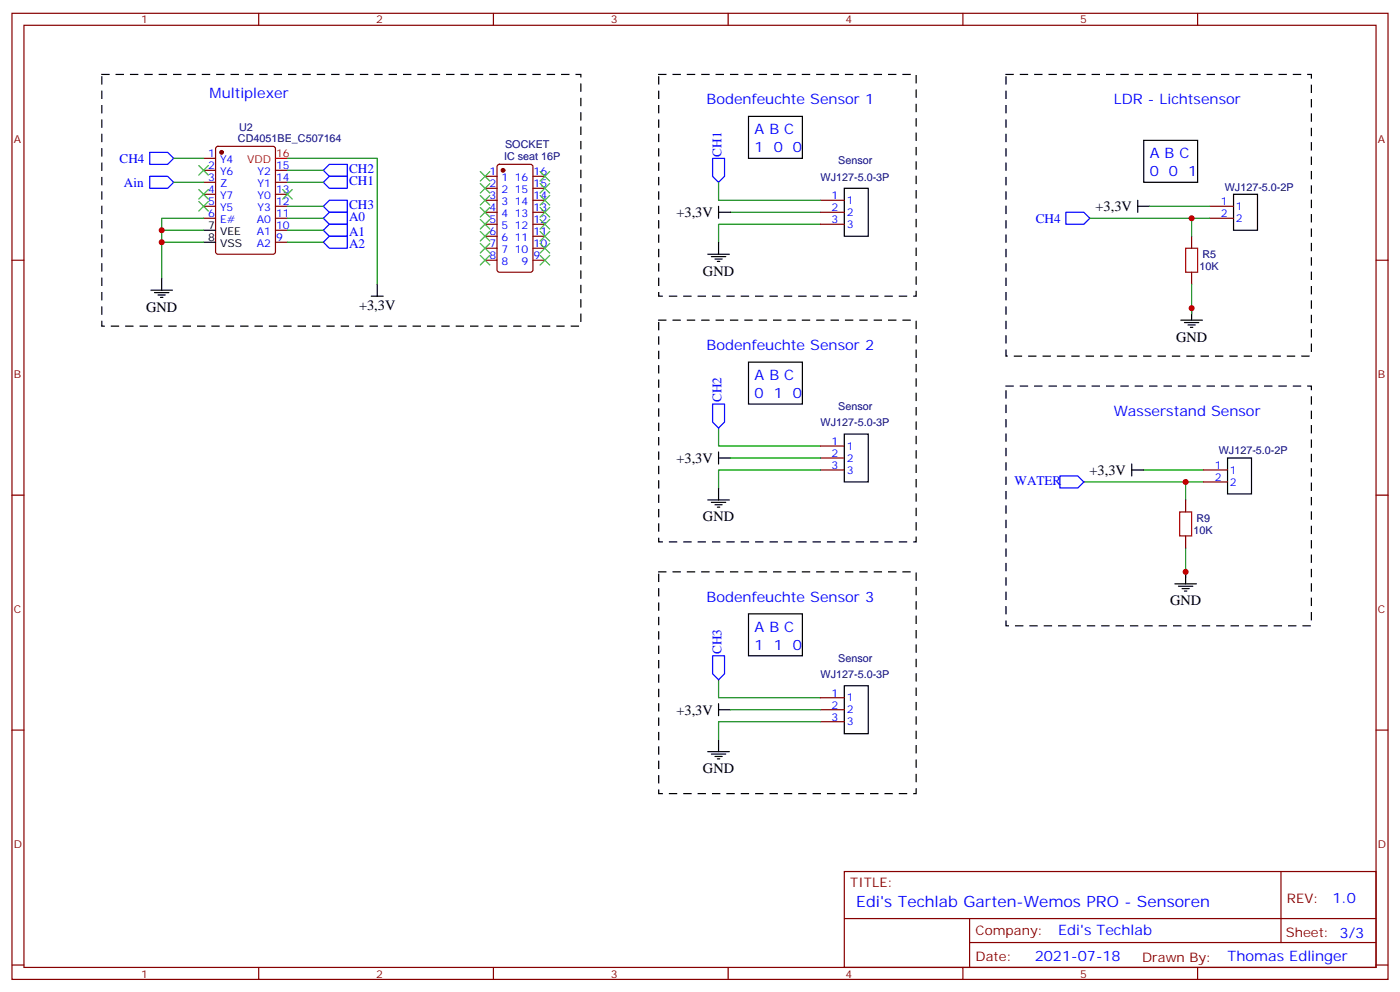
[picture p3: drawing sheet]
<svg xmlns="http://www.w3.org/2000/svg" width="412mm" height="292mm" viewBox="0 0 412 292" stroke-linecap="round" stroke-linejoin="round" font-family="sans-serif">
<g fill="none" stroke="#870000" stroke-width=".35">
<path d="M3.5 3.9h405.4v284.4h-405.4zM7.1 7.4h398.2v277.3h-398.2zM76.2 3.9v3.5M145.3 3.9v3.5M214.5 3.9v3.5M283.6 3.9v3.5M352.8 3.9v3.5M60 46.6h3.5M60 50.1h3.5M60 53.7h3.5M60 57.2h3.5M63.7 43.3l.5-.2h16.2l.7 .4v30.6l-.4 .7h-16.5l-.6-.4-.1-30.6z"/>
<path d="M81.1 50.1h3.6M81.1 53.7h3.6M81.1 57.2h3.6M142.9 58.9h3.5M142.9 51.9h3.5M142.9 55.4h3.5M146.6 48.6l.5-.2h9.2l.6 .4 .1 30.6-.5 .7h-9.4l-.6-.4-.1-30.6zM157 58.9h3.5M157 51.9h3.5M157 55.4h3.5M241.7 58.9h7M3.5 76.6h3.6"/>
<path d="M60 60.7h3.5M60 64.2h3.5M81.1 60.7h3.6M81.1 64.2h3.6M81.1 71.3h3.6M81.1 67.8h3.6M142.9 76.6h3.5M142.9 62.5h3.5M142.9 66h3.5M142.9 69.5h3.5M142.9 73.1h3.5M157 76.6h3.5"/>
<path d="M157 62.5h3.5M157 66h3.5M157 69.5h3.5M157 73.1h3.5M241.7 62.5h7M241.7 66h7M351 69.5v3.6M356.3 60.7h7.1M356.3 64.2h7.1M405.3 76.6h3.6M351 80.1v3.5M241.7 131.3h7"/>
<path d="M241.7 134.8h7M241.7 138.3h7M354.5 138.3h7.1M3.5 145.7h3.6M349.2 147.1v3.6M349.2 157.7v3.6M354.5 141.9h7.1M405.3 145.7h3.6M3.5 214.9h3.6M241.7 205.4h7M241.7 208.9h7M241.7 212.4h7"/>
<path d="M405.3 214.9h3.6M248.7 256.5h156.6v28.2h-156.6zM377.3 256.5v20.9M248.7 270.4h156.5M285.6 277.4h119.6M285.6 270.4v14.1M3.5 284h3.6M76.2 284.7v3.6M145.3 284.7v3.6M214.5 284.7v3.6M283.6 284.7v3.6M352.8 284.7v3.6"/>
<path d="M405.3 284h3.6"/>
</g>
<path d="M30 21.9h141.1v74.1h-141.1zM194 21.9h75.9v65.3h-75.9zM296.3 21.9h90v82.9h-90zM194 94.2h75.9v65.3h-75.9zM296.3 113.6h90v70.6h-90zM194 168.3h75.9v65.3h-75.9z" fill="none" stroke="#000" stroke-width=".35" stroke-dasharray="2.1 2.1"/>
<g fill="none" stroke="#008700" stroke-width=".35">
<path d="M51.2 53.7h8.8M51.2 46.6h8.8M84.7 46.6h26.4v37M84.7 53.7h10.5M84.7 50.1h10.5M211.7 53.7v5.2h30M60 71.3h-12.4v10.6M60 67.8h-12.4v3.5M60 64.2h-12.4v3.6M84.7 64.2h10.5M84.7 71.3h10.5M84.7 67.8h10.5"/>
<path d="M84.7 60.7h10.5M215.2 62.5h26.5M241.7 66h-30v5.3M321 64.2h35.3M338.7 60.7h17.6M351 64.2v5.3M351 83.6v8.9M211.7 126v5.3h30M215.2 134.8h26.5M241.7 138.3h-30v5.3M336.9 138.3h17.6M319.3 141.9h35.2"/>
<path d="M349.2 141.9v5.2M349.2 161.3v8.8M211.7 200.1v5.3h30M215.2 208.9h26.5M241.7 212.4h-30v5.3"/>
</g>
<g fill="none" stroke="#000" stroke-width=".35">
<path d="M220.5 34.3h15.9v12.3h-15.9zM248.7 55.4h7.1v14.1h-7.1zM335.1 58.9v3.6M336.9 41.3h15.9v12.4h-15.9zM363.4 57.2h7v10.6h-7zM60 67.8h3.5M60 71.3h3.5M208.5 74.8h6.3M209.5 75.5h4.3M210.6 76.2h2.1M211.3 76.9h.7M211.7 60.7v3.5"/>
<path d="M211.7 71.3v3.5M211.7 62.5h3.5M335.1 60.7h3.6M44.4 85.4h6.4M45.5 86.1h4.2M46.6 86.8h2.1M47.3 87.5h.7M47.6 81.9v3.5M109.4 87.2h3.5M111.1 83.6v3.6M347.8 94.2h6.4M348.9 94.9h4.2"/>
<path d="M350 95.6h2.1M350.7 96.3h.7M351 90.7v3.5M220.5 106.6h15.9v12.3h-15.9zM211.7 133v3.6M211.7 134.8h3.5M248.7 127.7h7.1v14.2h-7.1zM333.4 138.3h3.5M333.4 136.6v3.5M361.6 134.8h7.1v10.6h-7.1zM208.5 147.1h6.3M209.5 147.8h4.3"/>
<path d="M210.6 148.6h2.1M211.3 149.3h.7M211.7 143.6v3.5M346.1 171.8h6.3M347.1 172.5h4.3M348.2 173.2h2.1M348.9 174h.7M349.2 168.3v3.5M220.5 180.7h15.9v12.3h-15.9zM211.7 207.1v3.5M211.7 217.7v3.5M211.7 208.9h3.5"/>
<path d="M248.7 201.8h7.1v14.1h-7.1zM208.5 221.2h6.3M209.5 221.9h4.3M210.6 222.6h2.1M211.3 223.3h.7"/>
</g>
<g fill="#870000" stroke="#870000" stroke-width=".35">
<circle cx="65.3" cy="44.8" r=".53"/>
<circle cx="148.2" cy="50.1" r=".53"/>
</g>
<path d="M81.1 46.6h3.6" fill="none" stroke="#f00" stroke-width=".35"/>
<g fill="none" stroke="#3c3" stroke-width=".35">
<path d="M58.6 48.7l2.8 2.8M58.6 55.8l2.8 2.8M58.6 59.3l2.8 2.8M61.4 48.7l-2.8 2.8M61.4 55.8l-2.8 2.8M61.4 59.3l-2.8 2.8M83.3 55.8l2.8 2.8M86.1 55.8l-2.8 2.8M141.5 50.5l2.8 2.8M141.5 54l2.8 2.8M141.5 57.5l2.8 2.9M144.3 57.5l-2.8 2.9"/>
<path d="M144.3 54l-2.8 2.8M144.3 50.5l-2.8 2.8M159.1 50.5l2.8 2.8M159.1 54l2.8 2.8M159.1 57.5l2.8 2.9M161.9 50.5l-2.8 2.8M161.9 54l-2.8 2.8M161.9 57.5l-2.8 2.9M141.5 75.2l2.8 2.8M141.5 71.6l2.8 2.9M141.5 68.1l2.8 2.8M141.5 64.6l2.8 2.8"/>
<path d="M141.5 61.1l2.8 2.8M144.3 68.1l-2.8 2.8M144.3 71.6l-2.8 2.9M144.3 75.2l-2.8 2.8M144.3 64.6l-2.8 2.8M144.3 61.1l-2.8 2.8M159.1 61.1l2.8 2.8M159.1 64.6l2.8 2.8M159.1 68.1l2.8 2.8M159.1 71.6l2.8 2.9M159.1 75.2l2.8 2.8M161.9 61.1l-2.8 2.8"/>
<path d="M161.9 64.6l-2.8 2.8M161.9 68.1l-2.8 2.8M161.9 71.6l-2.8 2.9M161.9 75.2l-2.8 2.8"/>
</g>
<g fill="none" stroke="#00f" stroke-width=".35">
<path d="M44.1 51.9h5.3l1.8 1.8-1.8 1.7h-5.3zM44.1 44.8h5.3l1.8 1.8-1.8 1.8h-5.3zM95.2 53.7l1.8-1.8h5.3v3.5h-5.3zM95.2 50.1l1.8-1.7h5.3v3.5h-5.3zM209.9 46.6h3.5v5.3l-1.7 1.8-1.8-1.8zM95.2 64.2l1.8-1.7h5.3v3.5h-5.3zM95.2 67.8l1.8-1.8h5.3v3.5h-5.3zM95.2 60.7l1.8-1.8h5.3v3.6h-5.3zM97 69.5h5.3v3.6h-5.3l-1.8-1.8zM314 62.5h5.3l1.7 1.7-1.7 1.8h-5.3zM209.9 118.9h3.5v5.3l-1.7 1.8-1.8-1.8zM312.2 140.1h5.3l1.8 1.8-1.8 1.7h-5.3z"/>
<path d="M209.9 193h3.5v5.3l-1.7 1.8-1.8-1.8z"/>
</g>
<path d="M349.2 73.1h3.6v7h-3.6zM347.5 150.7h3.5v7h-3.5z" fill="none" stroke="#a10000" stroke-width=".35"/>
<g fill="#c00">
<circle cx="47.6" cy="71.3" r=".88"/>
<circle cx="351" cy="90.7" r=".88"/>
<circle cx="351" cy="64.2" r=".88"/>
<circle cx="349.3" cy="141.9" r=".88"/>
<circle cx="349.3" cy="168.3" r=".88"/>
<circle cx="47.6" cy="67.8" r=".88"/>
</g>
<text font-size="4.6" fill="#00f" x="252.2" y="267.1">Edi's Techlab Garten-Wemos PRO - Sensoren</text>
<g font-size="4.2" fill="#00f">
<text x="61.7" y="29">Multiplexer</text>
<text x="208.1" y="30.7">Bodenfeuchte Sensor 1</text>
<text x="328.1" y="30.7">LDR - Lichtsensor</text>
<text x="222.2" y="39.5">A B C</text>
<text x="222.2" y="44.8">1</text>
<text x="227.9" y="44.8">0 0</text>
<text x="338.7" y="46.6">A B C</text>
<text x="338.7" y="51.9">0 0 1</text>
<text x="208.1" y="103">Bodenfeuchte Sensor 2</text>
<text x="222.2" y="111.9">A B C</text>
<text x="222.2" y="117.2">0 1</text>
<text x="233.6" y="117.2">0</text>
<text x="328.1" y="122.4">Wasserstand Sensor</text>
<text x="208.1" y="177.1">Bodenfeuchte Sensor 3</text>
<text x="222.2" y="185.9">A B C</text>
<text x="222.2" y="191.2">1</text>
<text x="227.9" y="191.2">1</text>
<text x="233.6" y="191.2">0</text>
<text x="392.5" y="265.8">1.0</text>
<text x="311.7" y="275.1">Edi's Techlab</text>
<text x="304.8" y="282.9">2021-07-18</text>
<text x="361.6" y="283">Thomas Edlinger</text>
</g>
<g font-size="4.2">
<text x="199.2" y="64">+3,3V</text>
<text x="322.7" y="62.2">+3,3V</text>
<text x="207.1" y="81.1">GND</text>
<text x="43" y="91.7">GND</text>
<text x="105.8" y="91.3">+3,3V</text>
<text x="346.4" y="100.5">GND</text>
<text x="199.2" y="136.3">+3,3V</text>
<text x="321" y="139.9">+3,3V</text>
<text x="207.1" y="153.4">GND</text>
<text x="344.7" y="178.1">GND</text>
<text x="199.2" y="210.4">+3,3V</text>
<text x="207.1" y="227.5">GND</text>
</g>
<g font-size="3.9" fill="#00f">
<text x="35.2" y="47.9">CH4</text>
<text x="212.5" y="46.1" transform="rotate(-90 212.5 46.1)">CH1</text>
<text x="102.8" y="51">CH2</text>
<text x="36.5" y="54.9">Ain</text>
<text x="102.8" y="54.5">CH1</text>
<text x="102.8" y="65.1">A0</text>
<text x="102.8" y="61.5">CH3</text>
<text x="305.1" y="65.6">CH4</text>
<text x="102.8" y="69.5">A1</text>
<text x="102.8" y="73.1">A2</text>
<text x="212.5" y="118.4" transform="rotate(-90 212.5 118.4)">CH2</text>
<text x="298.9" y="142.8">WATER</text>
<text x="212.5" y="192.5" transform="rotate(-90 212.5 192.5)">CH3</text>
</g>
<g font-size="3.9" fill="#800">
<text x="250.5" y="261.1">TITLE:</text>
<text x="379.1" y="265.8">REV:</text>
<text x="287.4" y="275.3">Company:</text>
<text x="378.7" y="275.9">Sheet: 3/3</text>
<text x="287.4" y="283">Date:</text>
<text x="336.4" y="283.1">Drawn By:</text>
</g>
<g font-size="3.2" fill="#800">
<text x="41.6" y="6.9">1</text>
<text x="110.8" y="6.9">2</text>
<text x="179.9" y="6.9">3</text>
<text x="249.1" y="6.9">4</text>
<text x="318.2" y="6.9">5</text>
<text x="4.1" y="42">A</text>
<text x="405.9" y="42">A</text>
<text x="4.1" y="111.2">B</text>
<text x="405.9" y="111.2">B</text>
<text x="4.1" y="180.3">C</text>
<text x="405.9" y="180.3">C</text>
<text x="4.1" y="249.4">D</text>
<text x="405.9" y="249.4">D</text>
<text x="41.6" y="287.7">1</text>
<text x="110.8" y="287.7">2</text>
<text x="179.9" y="287.7">3</text>
<text x="249.1" y="287.7">4</text>
<text x="318.2" y="287.7">5</text>
</g>
<g font-size="3.2" fill="#000080">
<text x="70.1" y="41.7">CD4051BE_C507164</text>
<text x="70.5" y="38.5">U2</text>
<text x="148.5" y="47">IC seat 16P</text>
<text x="148.8" y="43.6">SOCKET</text>
<text x="241.7" y="53.1">WJ127-5.0-3P</text>
<text x="246.9" y="48.4">Sensor</text>
<text x="360.8" y="56.1">WJ127-5.0-2P</text>
<text x="354.2" y="76">R5</text>
<text x="353.4" y="79.5">10K</text>
<text x="241.7" y="125.4">WJ127-5.0-3P</text>
<text x="246.9" y="120.7">Sensor</text>
<text x="359" y="133.7">WJ127-5.0-2P</text>
<text x="352.4" y="153.6">R9</text>
<text x="351.6" y="157.1">10K</text>
<text x="246.9" y="194.8">Sensor</text>
<text x="241.7" y="199.5">WJ127-5.0-3P</text>
</g>
<g font-size="3.2" fill="#00f">
<text x="61.3" y="46.2">1</text>
<text x="61.3" y="49.8">2</text>
<text x="61.3" y="53.3">3</text>
<text x="64.8" y="48">Y4</text>
<text x="64.8" y="51.5">Y6</text>
<text x="75.9" y="51.5">Y2</text>
<text x="81.3" y="53.3">14</text>
<text x="81.3" y="49.8">15</text>
<text x="144.2" y="51.5">1</text>
<text x="147.7" y="53.3">1</text>
<text x="151.6" y="53.3">16</text>
<text x="157.2" y="51.5">16</text>
<text x="61.3" y="56.8">4</text>
<text x="64.8" y="55.1">Z</text>
<text x="64.8" y="58.6">Y7</text>
<text x="75.9" y="58.6">Y0</text>
<text x="75.9" y="55.1">Y1</text>
<text x="81.3" y="56.8">13</text>
<text x="144.2" y="55.1">2</text>
<text x="144.2" y="58.6">3</text>
<text x="147.7" y="56.8">2</text>
<text x="151.6" y="56.8">15</text>
<text x="157.2" y="58.6">14</text>
<text x="157.2" y="55.1">15</text>
<text x="244.9" y="58.6">1</text>
<text x="61.3" y="60.4">5</text>
<text x="61.3" y="63.9">6</text>
<text x="64.8" y="62.1">Y5</text>
<text x="64.8" y="65.7">E#</text>
<text x="75.6" y="65.7">A0</text>
<text x="75.9" y="62.1">Y3</text>
<text x="81.3" y="63.9">11</text>
<text x="81.3" y="60.4">12</text>
<text x="144.2" y="62.1">4</text>
<text x="144.2" y="65.7">5</text>
<text x="147.7" y="60.4">3</text>
<text x="147.7" y="63.9">4</text>
<text x="151.6" y="63.9">13</text>
<text x="151.6" y="60.4">14</text>
<text x="157.2" y="65.7">12</text>
<text x="157.2" y="62.1">13</text>
<text x="244.9" y="62.1">2</text>
<text x="244.9" y="65.7">3</text>
<text x="249.4" y="60">1</text>
<text x="249.4" y="63.5">2</text>
<text x="359.6" y="60.4">1</text>
<text x="359.6" y="63.9">2</text>
<text x="364.1" y="61.8">1</text>
<text x="364.1" y="65.3">2</text>
<text x="75.6" y="69.2">A1</text>
<text x="81.3" y="70.9">9</text>
<text x="81.3" y="67.4">10</text>
<text x="144.2" y="69.2">6</text>
<text x="147.7" y="67.4">5</text>
<text x="147.7" y="70.9">6</text>
<text x="151.6" y="70.9">11</text>
<text x="151.6" y="67.4">12</text>
<text x="157.2" y="69.2">11</text>
<text x="249.4" y="67.1">3</text>
<text x="75.6" y="72.7">A2</text>
<text x="144.2" y="72.7">7</text>
<text x="144.2" y="76.2">8</text>
<text x="147.7" y="74.5">7</text>
<text x="147.7" y="78">8</text>
<text x="151.6" y="74.5">10</text>
<text x="153.7" y="78">9</text>
<text x="157.2" y="76.2">9</text>
<text x="157.2" y="72.7">10</text>
<text x="244.9" y="130.9">1</text>
<text x="244.9" y="134.4">2</text>
<text x="244.9" y="138">3</text>
<text x="249.4" y="132.3">1</text>
<text x="249.4" y="135.9">2</text>
<text x="357.8" y="138">1</text>
<text x="249.4" y="139.4">3</text>
<text x="357.8" y="141.5">2</text>
<text x="362.3" y="139.4">1</text>
<text x="362.3" y="142.9">2</text>
<text x="244.9" y="205">1</text>
<text x="244.9" y="208.5">2</text>
<text x="249.4" y="206.4">1</text>
<text x="249.4" y="209.9">2</text>
<text x="244.9" y="212.1">3</text>
<text x="249.4" y="213.5">3</text>
</g>
<g font-size="3.2" fill="#f00">
<text x="81.3" y="46.2">16</text>
<text x="72.8" y="48">VDD</text>
</g>
<g font-size="3.2">
<text x="61.3" y="67.4">7</text>
<text x="61.3" y="70.9">8</text>
<text x="64.8" y="69.2">VEE</text>
<text x="64.8" y="72.7">VSS</text>
</g>
</svg>
